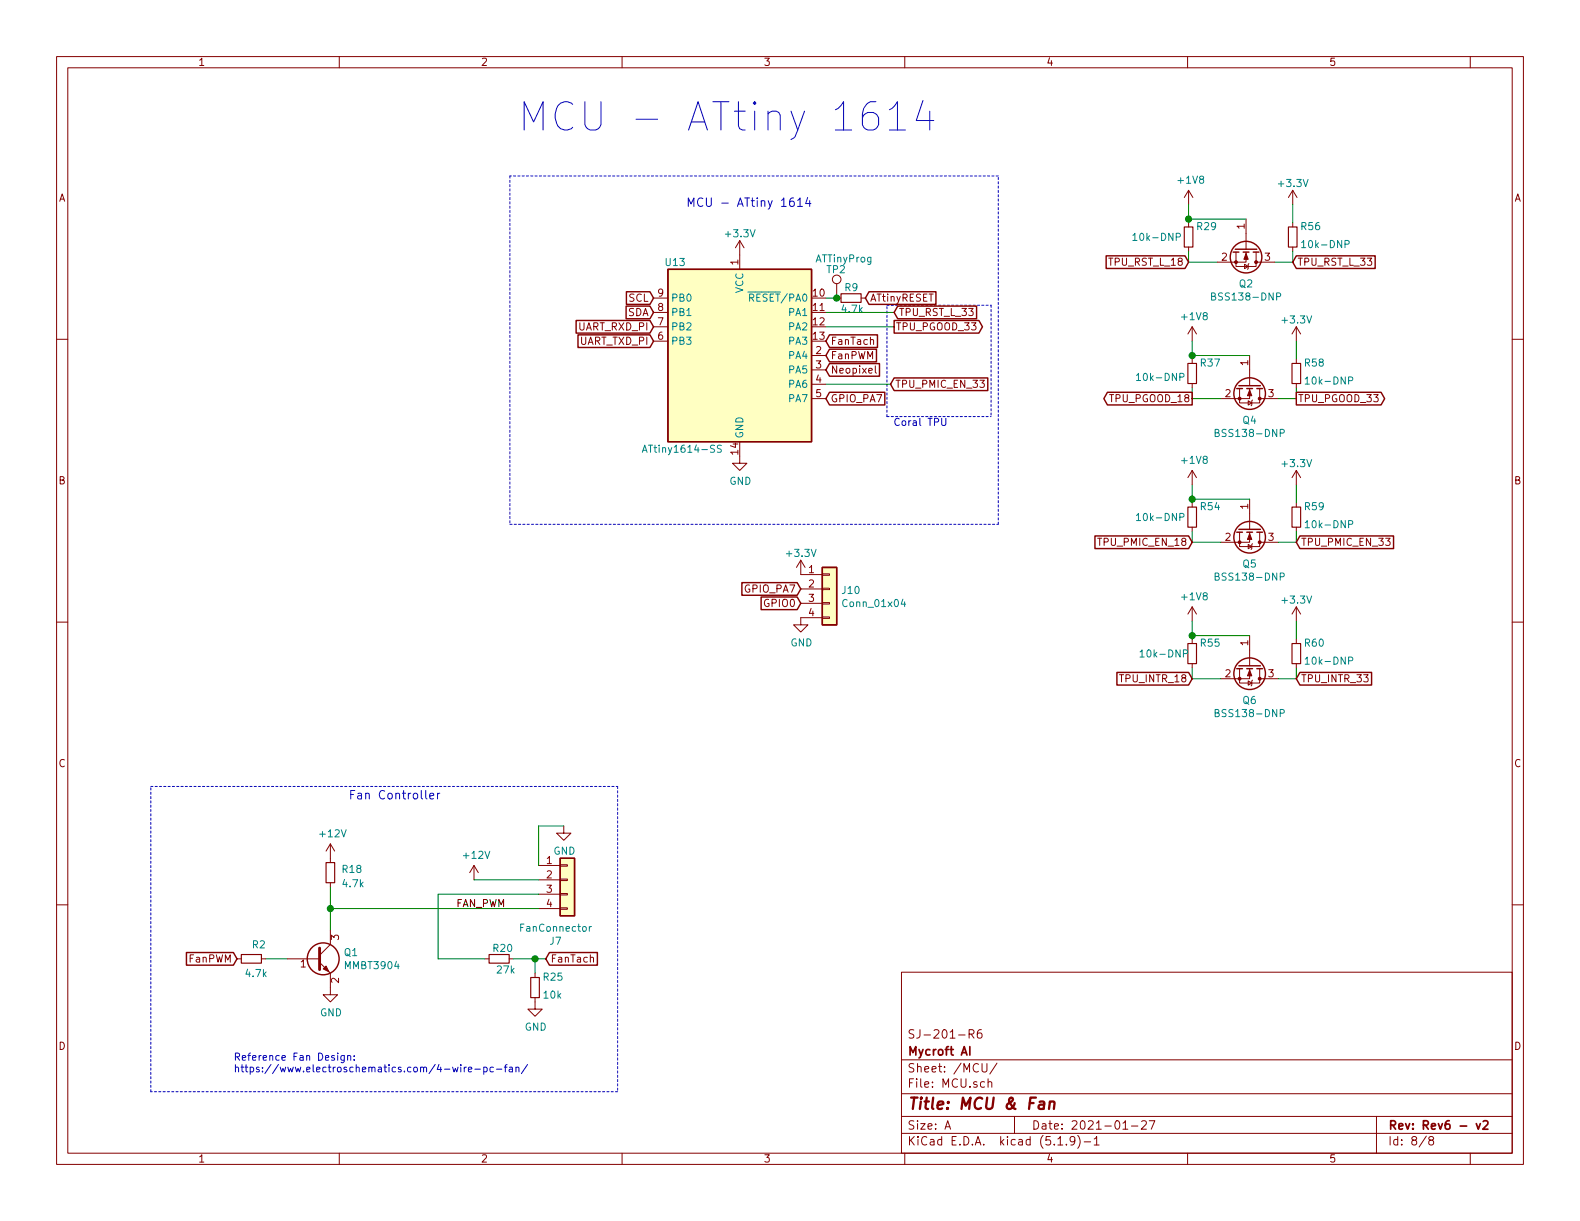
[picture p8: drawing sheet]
EESchema Schematic File Version 4
EELAYER 30 0
EELAYER END
$Descr A 11000 8500
encoding utf-8
Sheet 8 8
Title "MCU & Fan"
Date "2021-01-27"
Rev "Rev6 - v2"
Comp "Mycroft AI"
Comment1 "SJ-201-R6"
Comment2 ""
Comment3 ""
Comment4 ""
$EndDescr
$Comp
L power:GND #PWR?
U 1 1
P 5150 3175
AR Path="/5EA9C461/5FD2A551" Ref="#PWR?"  Part="1" 
AR Path="/5FD1D934/5FD2A551" Ref="#PWR0194"  Part="1" 
F 0 "#PWR0194" H 5150 2925 50  0001 C CNN
F 1 "GND" H 5155 3002 50  0000 C CNN
F 2 "" H 5150 3175 50  0001 C CNN
F 3 "" H 5150 3175 50  0001 C CNN
	1    5150 3175
	1    0    0    -1  
$EndComp
$Comp
L power:+3.3V #PWR?
U 1 1
P 5150 1775
AR Path="/5EA9C67D/5FD2A557" Ref="#PWR?"  Part="1" 
AR Path="/5EA9C461/5FD2A557" Ref="#PWR?"  Part="1" 
AR Path="/5FD1D934/5FD2A557" Ref="#PWR0195"  Part="1" 
F 0 "#PWR0195" H 5150 1625 50  0001 C CNN
F 1 "+3.3V" H 5150 1925 50  0000 C CNN
F 2 "" H 5150 1775 50  0001 C CNN
F 3 "" H 5150 1775 50  0001 C CNN
	1    5150 1775
	1    0    0    -1  
$EndComp
Text GLabel 5750 2575 2    51   Input ~ 0
Neopixel
$Comp
L Connector:TestPoint TP?
U 1 1
P 5825 2075
AR Path="/5EA9C461/5FD2A55F" Ref="TP?"  Part="1" 
AR Path="/5FD1D934/5FD2A55F" Ref="TP2"  Part="1" 
F 0 "TP2" H 5750 2275 50  0000 L CNN
F 1 "ATTinyProg" H 5675 2350 50  0000 L CNN
F 2 "TestPoint:TestPoint_Pad_D2.0mm" H 6025 2075 50  0001 C CNN
F 3 "~" H 6025 2075 50  0001 C CNN
F 4 "DNP" H 5825 2075 50  0001 C CNN "MPN"
	1    5825 2075
	1    0    0    -1  
$EndComp
Text GLabel 4550 2175 0    51   Input ~ 0
SDA
Text GLabel 4550 2075 0    51   Input ~ 0
SCL
Text GLabel 4550 2275 0    51   Input ~ 0
UART_RXD_PI
Text GLabel 4550 2375 0    51   Input ~ 0
UART_TXD_PI
Text GLabel 6225 2175 2    50   Input ~ 0
TPU_RST_L_33
Text GLabel 6225 2275 2    50   Output ~ 0
TPU_PGOOD_33
Text GLabel 6200 2675 2    50   Input ~ 0
TPU_PMIC_EN_33
Text Notes 6600 2975 2    50   ~ 0
Coral TPU
Text GLabel 5750 2475 2    51   Input ~ 0
FanPWM
Wire Wire Line
	5750 2275 6225 2275
Wire Wire Line
	5750 2175 6225 2175
Text GLabel 5750 2375 2    51   Input ~ 0
FanTach
Wire Wire Line
	6200 2675 5750 2675
$Comp
L MCU_Microchip_ATtiny:ATtiny1614-SS U?
U 1 1
P 5150 2475
AR Path="/5EA9C461/5FD2A577" Ref="U?"  Part="1" 
AR Path="/5FD1D934/5FD2A577" Ref="U13"  Part="1" 
F 0 "U13" H 4700 3125 50  0000 C CNN
F 1 "ATtiny1614-SS" H 4750 1825 50  0000 C CNN
F 2 "Package_SO:SOIC-14_3.9x8.7mm_P1.27mm" H 5150 2475 50  0001 C CIN
F 3 "http://ww1.microchip.com/downloads/en/DeviceDoc/ATtiny1614-data-sheet-40001995A.pdf" H 5150 2475 50  0001 C CNN
F 4 "C481364" H 5150 2475 50  0001 C CNN "LCSC"
F 5 "ATTINY1614-SSNR" H 5150 2475 50  0001 C CNN "MPN"
	1    5150 2475
	1    0    0    -1  
$EndComp
Text GLabel 6025 2075 2    50   Input ~ 0
ATtinyRESET
Wire Wire Line
	5825 2075 5750 2075
Wire Notes Line
	6175 2900 6175 2125
$Comp
L Device:R_Small R?
U 1 1
P 5925 2075
AR Path="/5EA9C461/5FD2A584" Ref="R?"  Part="1" 
AR Path="/5EA9C67D/5FD2A584" Ref="R?"  Part="1" 
AR Path="/5EA9C76D/5FD2A584" Ref="R?"  Part="1" 
AR Path="/5EAB86B0/5FD2A584" Ref="R?"  Part="1" 
AR Path="/5FD1D934/5FD2A584" Ref="R9"  Part="1" 
F 0 "R9" V 5850 2025 50  0000 L CNN
F 1 "4.7k" V 6000 2000 50  0000 L CNN
F 2 "Resistor_SMD:R_0402_1005Metric" H 5925 2075 50  0001 C CNN
F 3 "~" H 5925 2075 50  0001 C CNN
F 4 "0402WGF4701TCE" H 5925 2075 50  0001 C CNN "MPN"
F 5 "C25900" H 5925 2075 50  0001 C CNN "LCSC"
F 6 "RC0402JR-074K7L" H 5925 2075 50  0001 C CNN "Tempo"
	1    5925 2075
	0    1    1    0   
$EndComp
Text Notes 3600 925  0    197  ~ 0
MCU - ATtiny 1614
Connection ~ 5825 2075
$Comp
L Transistor_BJT:MMBT3904 Q?
U 1 1
P 2200 6675
AR Path="/5EAB86B0/5FD46665" Ref="Q?"  Part="1" 
AR Path="/5FD1D934/5FD46665" Ref="Q1"  Part="1" 
F 0 "Q1" H 2391 6721 50  0000 L CNN
F 1 "MMBT3904" H 2391 6630 50  0000 L CNN
F 2 "Package_TO_SOT_SMD:SOT-23" H 2400 6600 50  0001 L CIN
F 3 "" H 2200 6675 50  0001 L CNN
F 4 "C382281" H 2200 6675 50  0001 C CNN "LCSC"
F 5 "MMBT3904" H 2200 6675 50  0001 C CNN "MPN"
F 6 "https://lcsc.com/product-detail/New-Arrivals_KEXIN-MMBT3904_C382281.html" H 2200 6675 50  0001 C CNN "Link"
	1    2200 6675
	1    0    0    -1  
$EndComp
$Comp
L power:GND #PWR?
U 1 1
P 2300 6875
AR Path="/5EAB86B0/5FD4666B" Ref="#PWR?"  Part="1" 
AR Path="/5FD1D934/5FD4666B" Ref="#PWR0117"  Part="1" 
F 0 "#PWR0117" H 2300 6625 50  0001 C CNN
F 1 "GND" H 2305 6702 50  0000 C CNN
F 2 "" H 2300 6875 50  0001 C CNN
F 3 "" H 2300 6875 50  0001 C CNN
	1    2300 6875
	1    0    0    -1  
$EndComp
$Comp
L Device:R_Small R?
U 1 1
P 1750 6675
AR Path="/5EA9C461/5FD46674" Ref="R?"  Part="1" 
AR Path="/5EA9C67D/5FD46674" Ref="R?"  Part="1" 
AR Path="/5EA9C76D/5FD46674" Ref="R?"  Part="1" 
AR Path="/5EAB86B0/5FD46674" Ref="R?"  Part="1" 
AR Path="/5FD1D934/5FD46674" Ref="R2"  Part="1" 
F 0 "R2" V 1650 6675 50  0000 L CNN
F 1 "4.7k" V 1850 6625 50  0000 L CNN
F 2 "Resistor_SMD:R_0402_1005Metric" H 1750 6675 50  0001 C CNN
F 3 "~" H 1750 6675 50  0001 C CNN
F 4 "0402WGF4701TCE" H 1750 6675 50  0001 C CNN "MPN"
F 5 "C25900" H 1750 6675 50  0001 C CNN "LCSC"
F 6 "RC0402JR-074K7L" H 1750 6675 50  0001 C CNN "Tempo"
	1    1750 6675
	0    1    1    0   
$EndComp
$Comp
L Device:R_Small R?
U 1 1
P 2300 6075
AR Path="/5EA9C461/5FD4667D" Ref="R?"  Part="1" 
AR Path="/5EA9C67D/5FD4667D" Ref="R?"  Part="1" 
AR Path="/5EA9C76D/5FD4667D" Ref="R?"  Part="1" 
AR Path="/5EAB86B0/5FD4667D" Ref="R?"  Part="1" 
AR Path="/5FD1D934/5FD4667D" Ref="R18"  Part="1" 
F 0 "R18" H 2375 6100 50  0000 L CNN
F 1 "4.7k" H 2375 6000 50  0000 L CNN
F 2 "Resistor_SMD:R_0402_1005Metric" H 2300 6075 50  0001 C CNN
F 3 "~" H 2300 6075 50  0001 C CNN
F 4 "0402WGF4701TCE" H 2300 6075 50  0001 C CNN "MPN"
F 5 "C25900" H 2300 6075 50  0001 C CNN "LCSC"
F 6 "RC0402JR-074K7L" H 2300 6075 50  0001 C CNN "Tempo"
	1    2300 6075
	1    0    0    -1  
$EndComp
$Comp
L power:+12V #PWR?
U 1 1
P 3300 6125
AR Path="/5EAAC9A5/5FD46683" Ref="#PWR?"  Part="1" 
AR Path="/5EA9C461/5FD46683" Ref="#PWR?"  Part="1" 
AR Path="/5EAB86B0/5FD46683" Ref="#PWR?"  Part="1" 
AR Path="/5FD1D934/5FD46683" Ref="#PWR0158"  Part="1" 
F 0 "#PWR0158" H 3300 5975 50  0001 C CNN
F 1 "+12V" H 3315 6298 50  0000 C CNN
F 2 "" H 3300 6125 50  0001 C CNN
F 3 "" H 3300 6125 50  0001 C CNN
	1    3300 6125
	1    0    0    -1  
$EndComp
Text GLabel 3800 6675 2    51   Input ~ 0
FanTach
Wire Wire Line
	3750 6125 3300 6125
$Comp
L Connector_Generic:Conn_01x04 J?
U 1 1
P 3950 6125
AR Path="/5EA9C461/5FD4668D" Ref="J?"  Part="1" 
AR Path="/5EAB86B0/5FD4668D" Ref="J?"  Part="1" 
AR Path="/5FD1D934/5FD4668D" Ref="J7"  Part="1" 
F 0 "J7" H 3868 5700 50  0000 C CNN
F 1 "FanConnector" H 3868 5791 50  0000 C CNN
F 2 "user:FanPinHeader_1x04_P2.54mm_Vertical" H 3950 6125 50  0001 C CNN
F 3 "~" H 3950 6125 50  0001 C CNN
F 4 "744-81-04TG1B" H 3950 6125 50  0001 C CNN "MPN"
F 5 "C402775" H 3950 6125 50  0001 C CNN "LCSC"
	1    3950 6125
	1    0    0    -1  
$EndComp
Text GLabel 1650 6675 0    51   Input ~ 0
FanPWM
$Comp
L power:GND #PWR?
U 1 1
P 3925 5750
AR Path="/5EAB86B0/5FD46694" Ref="#PWR?"  Part="1" 
AR Path="/5FD1D934/5FD46694" Ref="#PWR0159"  Part="1" 
F 0 "#PWR0159" H 3925 5500 50  0001 C CNN
F 1 "GND" H 3930 5577 50  0000 C CNN
F 2 "" H 3925 5750 50  0001 C CNN
F 3 "" H 3925 5750 50  0001 C CNN
	1    3925 5750
	1    0    0    -1  
$EndComp
Wire Wire Line
	3925 5750 3750 5750
Wire Wire Line
	3750 5750 3750 6025
Wire Wire Line
	3750 6325 2300 6325
Wire Wire Line
	2300 6325 2300 6475
Text Label 3175 6325 0    50   ~ 0
FAN_PWM
$Comp
L power:+12V #PWR?
U 1 1
P 2300 5975
AR Path="/5EAAC9A5/5FD4669F" Ref="#PWR?"  Part="1" 
AR Path="/5EA9C461/5FD4669F" Ref="#PWR?"  Part="1" 
AR Path="/5EAB86B0/5FD4669F" Ref="#PWR?"  Part="1" 
AR Path="/5FD1D934/5FD4669F" Ref="#PWR0188"  Part="1" 
F 0 "#PWR0188" H 2300 5825 50  0001 C CNN
F 1 "+12V" H 2315 6148 50  0000 C CNN
F 2 "" H 2300 5975 50  0001 C CNN
F 3 "" H 2300 5975 50  0001 C CNN
	1    2300 5975
	1    0    0    -1  
$EndComp
Wire Wire Line
	2300 6175 2300 6325
Connection ~ 2300 6325
Wire Wire Line
	2000 6675 1850 6675
Wire Wire Line
	3750 6225 3050 6225
Wire Wire Line
	3050 6225 3050 6675
Wire Wire Line
	3050 6675 3375 6675
$Comp
L Device:R_Small R?
U 1 1
P 3475 6675
AR Path="/5EA9C461/5FD466AD" Ref="R?"  Part="1" 
AR Path="/5EA9C67D/5FD466AD" Ref="R?"  Part="1" 
AR Path="/5EA9C76D/5FD466AD" Ref="R?"  Part="1" 
AR Path="/5EAB86B0/5FD466AD" Ref="R?"  Part="1" 
AR Path="/5FD1D934/5FD466AD" Ref="R20"  Part="1" 
F 0 "R20" V 3400 6625 50  0000 L CNN
F 1 "27k" V 3550 6650 50  0000 L CNN
F 2 "Resistor_SMD:R_0402_1005Metric" H 3475 6675 50  0001 C CNN
F 3 "~" H 3475 6675 50  0001 C CNN
F 4 "C25771" H 3475 6675 50  0001 C CNN "LCSC"
F 5 "0402WGF2702TCE" H 3475 6675 50  0001 C CNN "MPN"
	1    3475 6675
	0    1    1    0   
$EndComp
$Comp
L power:GND #PWR?
U 1 1
P 3725 6975
AR Path="/5EAB86B0/5FD466B3" Ref="#PWR?"  Part="1" 
AR Path="/5FD1D934/5FD466B3" Ref="#PWR0189"  Part="1" 
F 0 "#PWR0189" H 3725 6725 50  0001 C CNN
F 1 "GND" H 3730 6802 50  0000 C CNN
F 2 "" H 3725 6975 50  0001 C CNN
F 3 "" H 3725 6975 50  0001 C CNN
	1    3725 6975
	1    0    0    -1  
$EndComp
$Comp
L Device:R_Small R?
U 1 1
P 3725 6875
AR Path="/5EA9C461/5FD466BB" Ref="R?"  Part="1" 
AR Path="/5EA9C67D/5FD466BB" Ref="R?"  Part="1" 
AR Path="/5EAAC9A5/5FD466BB" Ref="R?"  Part="1" 
AR Path="/5EAB86B0/5FD466BB" Ref="R?"  Part="1" 
AR Path="/5FD1D934/5FD466BB" Ref="R25"  Part="1" 
F 0 "R25" H 3775 6950 50  0000 L CNN
F 1 "10k" H 3775 6825 50  0000 L CNN
F 2 "Resistor_SMD:R_0402_1005Metric" H 3725 6875 50  0001 C CNN
F 3 "~" H 3725 6875 50  0001 C CNN
F 4 "RC0402FR-0710KL" H 3725 6875 50  0001 C CNN "MPN"
F 5 "C25744" H 3725 6875 50  0001 C CNN "LCSC"
	1    3725 6875
	1    0    0    -1  
$EndComp
Wire Wire Line
	3800 6675 3725 6675
Text Notes 1625 7475 0    50   ~ 0
Reference Fan Design:\nhttps://www.electroschematics.com/4-wire-pc-fan/
Wire Wire Line
	3725 6775 3725 6675
Connection ~ 3725 6675
Wire Wire Line
	3725 6675 3575 6675
Text Notes 2425 5575 0    59   ~ 0
Fan Controller
Wire Notes Line
	4300 5475 4300 7600
Wire Notes Line
	4300 7600 1050 7600
Wire Notes Line
	1050 7600 1050 5475
Wire Notes Line
	1050 5475 4300 5475
Text Notes 4775 1450 0    59   ~ 0
MCU - ATtiny 1614
Wire Notes Line
	3550 1225 3550 3650
Wire Notes Line
	3550 3650 6950 3650
Wire Notes Line
	6950 3650 6950 1225
Wire Notes Line
	6950 1225 3550 1225
$Comp
L power:+3.3V #PWR?
U 1 1
P 9000 1425
AR Path="/5EA9C67D/5FFAEEA7" Ref="#PWR?"  Part="1" 
AR Path="/5EA9C461/5FFAEEA7" Ref="#PWR?"  Part="1" 
AR Path="/5FD1D934/5FFAEEA7" Ref="#PWR0202"  Part="1" 
F 0 "#PWR0202" H 9000 1275 50  0001 C CNN
F 1 "+3.3V" H 9000 1575 50  0000 C CNN
F 2 "" H 9000 1425 50  0001 C CNN
F 3 "" H 9000 1425 50  0001 C CNN
	1    9000 1425
	1    0    0    -1  
$EndComp
$Comp
L power:+1V8 #PWR0203
U 1 1
P 8275 1425
F 0 "#PWR0203" H 8275 1275 50  0001 C CNN
F 1 "+1V8" H 8290 1598 50  0000 C CNN
F 2 "" H 8275 1425 50  0001 C CNN
F 3 "" H 8275 1425 50  0001 C CNN
	1    8275 1425
	1    0    0    -1  
$EndComp
Wire Wire Line
	9000 1550 9000 1425
Wire Wire Line
	8275 1525 8275 1425
Wire Wire Line
	8275 1550 8275 1525
Connection ~ 8275 1525
Wire Wire Line
	8275 1750 8275 1825
Wire Wire Line
	8275 1825 8475 1825
Wire Wire Line
	8275 1525 8675 1525
Wire Wire Line
	9000 1825 9000 1750
Wire Wire Line
	8875 1825 9000 1825
Text Notes 11200 2475 0    50   ~ 0
Reference Design for level shifter\nhttp://cdn.sparkfun.com/datasheets/BreakoutBoards/Logic_Level_Bidirectional.pdf
Wire Notes Line
	6900 2125 6900 2900
Wire Notes Line
	6175 2900 6900 2900
Wire Notes Line
	6175 2125 6900 2125
Text GLabel 9000 1825 2    50   Input ~ 0
TPU_RST_L_33
$Comp
L power:+3.3V #PWR?
U 1 1
P 9025 2375
AR Path="/5EA9C67D/5FFBB81A" Ref="#PWR?"  Part="1" 
AR Path="/5EA9C461/5FFBB81A" Ref="#PWR?"  Part="1" 
AR Path="/5FD1D934/5FFBB81A" Ref="#PWR0204"  Part="1" 
F 0 "#PWR0204" H 9025 2225 50  0001 C CNN
F 1 "+3.3V" H 9025 2525 50  0000 C CNN
F 2 "" H 9025 2375 50  0001 C CNN
F 3 "" H 9025 2375 50  0001 C CNN
	1    9025 2375
	1    0    0    -1  
$EndComp
$Comp
L power:+1V8 #PWR0205
U 1 1
P 8300 2375
F 0 "#PWR0205" H 8300 2225 50  0001 C CNN
F 1 "+1V8" H 8315 2548 50  0000 C CNN
F 2 "" H 8300 2375 50  0001 C CNN
F 3 "" H 8300 2375 50  0001 C CNN
	1    8300 2375
	1    0    0    -1  
$EndComp
Wire Wire Line
	9025 2500 9025 2375
Wire Wire Line
	8300 2475 8300 2375
Wire Wire Line
	8300 2500 8300 2475
Connection ~ 8300 2475
Wire Wire Line
	8300 2700 8300 2775
Wire Wire Line
	8300 2775 8500 2775
Wire Wire Line
	8300 2475 8700 2475
Wire Wire Line
	9025 2775 9025 2700
Wire Wire Line
	8900 2775 9025 2775
$Comp
L power:+3.3V #PWR?
U 1 1
P 9025 3375
AR Path="/5EA9C67D/5FFC05C4" Ref="#PWR?"  Part="1" 
AR Path="/5EA9C461/5FFC05C4" Ref="#PWR?"  Part="1" 
AR Path="/5FD1D934/5FFC05C4" Ref="#PWR0206"  Part="1" 
F 0 "#PWR0206" H 9025 3225 50  0001 C CNN
F 1 "+3.3V" H 9025 3525 50  0000 C CNN
F 2 "" H 9025 3375 50  0001 C CNN
F 3 "" H 9025 3375 50  0001 C CNN
	1    9025 3375
	1    0    0    -1  
$EndComp
$Comp
L power:+1V8 #PWR0207
U 1 1
P 8300 3375
F 0 "#PWR0207" H 8300 3225 50  0001 C CNN
F 1 "+1V8" H 8315 3548 50  0000 C CNN
F 2 "" H 8300 3375 50  0001 C CNN
F 3 "" H 8300 3375 50  0001 C CNN
	1    8300 3375
	1    0    0    -1  
$EndComp
Wire Wire Line
	9025 3500 9025 3375
Wire Wire Line
	8300 3475 8300 3375
Wire Wire Line
	8300 3500 8300 3475
Connection ~ 8300 3475
Wire Wire Line
	8300 3700 8300 3775
Wire Wire Line
	8300 3775 8500 3775
Wire Wire Line
	8300 3475 8700 3475
Wire Wire Line
	9025 3775 9025 3700
Wire Wire Line
	8900 3775 9025 3775
$Comp
L power:+3.3V #PWR?
U 1 1
P 9025 4325
AR Path="/5EA9C67D/5FFC2AF0" Ref="#PWR?"  Part="1" 
AR Path="/5EA9C461/5FFC2AF0" Ref="#PWR?"  Part="1" 
AR Path="/5FD1D934/5FFC2AF0" Ref="#PWR0208"  Part="1" 
F 0 "#PWR0208" H 9025 4175 50  0001 C CNN
F 1 "+3.3V" H 9025 4475 50  0000 C CNN
F 2 "" H 9025 4325 50  0001 C CNN
F 3 "" H 9025 4325 50  0001 C CNN
	1    9025 4325
	1    0    0    -1  
$EndComp
$Comp
L power:+1V8 #PWR0209
U 1 1
P 8300 4325
F 0 "#PWR0209" H 8300 4175 50  0001 C CNN
F 1 "+1V8" H 8315 4498 50  0000 C CNN
F 2 "" H 8300 4325 50  0001 C CNN
F 3 "" H 8300 4325 50  0001 C CNN
	1    8300 4325
	1    0    0    -1  
$EndComp
Wire Wire Line
	9025 4450 9025 4325
Wire Wire Line
	8300 4425 8300 4325
Wire Wire Line
	8300 4450 8300 4425
Connection ~ 8300 4425
Wire Wire Line
	8300 4650 8300 4725
Wire Wire Line
	8300 4725 8500 4725
Wire Wire Line
	8300 4425 8700 4425
Wire Wire Line
	9025 4725 9025 4650
Wire Wire Line
	8900 4725 9025 4725
Text GLabel 9025 2775 2    50   Output ~ 0
TPU_PGOOD_33
Text GLabel 9025 3775 2    50   Input ~ 0
TPU_PMIC_EN_33
Text GLabel 9025 4725 2    50   Input ~ 0
TPU_INTR_33
Text GLabel 8300 4725 0    50   Input ~ 0
TPU_INTR_18
Text GLabel 8300 3775 0    50   Input ~ 0
TPU_PMIC_EN_18
Text GLabel 8300 2775 0    50   Output ~ 0
TPU_PGOOD_18
Text GLabel 8275 1825 0    50   Input ~ 0
TPU_RST_L_18
Text GLabel 5750 2775 2    51   Input ~ 0
GPIO_PA7
Text GLabel 5575 4100 0    51   Input ~ 0
GPIO_PA7
$Comp
L Connector_Generic:Conn_01x04 J10
U 1 1
P 5775 4100
F 0 "J10" H 5855 4092 50  0000 L CNN
F 1 "Conn_01x04" H 5855 4001 50  0000 L CNN
F 2 "Connector_PinHeader_2.54mm:PinHeader_1x04_P2.54mm_Vertical" H 5775 4100 50  0001 C CNN
F 3 "~" H 5775 4100 50  0001 C CNN
F 4 "DNP" H 5775 4100 50  0001 C CNN "MPN"
	1    5775 4100
	1    0    0    -1  
$EndComp
$Comp
L power:GND #PWR?
U 1 1
P 5575 4300
AR Path="/5EA9C461/604EAE38" Ref="#PWR?"  Part="1" 
AR Path="/5FD1D934/604EAE38" Ref="#PWR0199"  Part="1" 
F 0 "#PWR0199" H 5575 4050 50  0001 C CNN
F 1 "GND" H 5580 4127 50  0000 C CNN
F 2 "" H 5575 4300 50  0001 C CNN
F 3 "" H 5575 4300 50  0001 C CNN
	1    5575 4300
	1    0    0    -1  
$EndComp
$Comp
L power:+3.3V #PWR?
U 1 1
P 5575 4000
AR Path="/5EA9C67D/604EB042" Ref="#PWR?"  Part="1" 
AR Path="/5EA9C461/604EB042" Ref="#PWR?"  Part="1" 
AR Path="/5FD1D934/604EB042" Ref="#PWR0200"  Part="1" 
F 0 "#PWR0200" H 5575 3850 50  0001 C CNN
F 1 "+3.3V" H 5575 4150 50  0000 C CNN
F 2 "" H 5575 4000 50  0001 C CNN
F 3 "" H 5575 4000 50  0001 C CNN
	1    5575 4000
	1    0    0    -1  
$EndComp
Text GLabel 5575 4200 0    51   Input ~ 0
GPIO0
$Comp
L Transistor_FET:BSS138 Q?
U 1 1
P 8675 1725
AR Path="/5EAAC9A5/5FFAA859" Ref="Q?"  Part="1" 
AR Path="/5FD1D934/5FFAA859" Ref="Q2"  Part="1" 
F 0 "Q2" V 8924 1725 50  0000 C CNN
F 1 "BSS138-DNP" V 9015 1725 50  0000 C CNN
F 2 "Package_TO_SOT_SMD:SOT-23" H 8875 1650 50  0001 L CIN
F 3 "https://www.fairchildsemi.com/datasheets/BS/BSS138.pdf" H 8675 1725 50  0001 L CNN
F 4 "C112239-DNP" H 8675 1725 50  0001 C CNN "LCSC"
F 5 "BSS138-DNP" H 8675 1725 50  0001 C CNN "MPN"
F 6 "https://lcsc.com/product-detail/MOSFET_Shikues-BSS138_C112239.html" H 8675 1725 50  0001 C CNN "Link"
	1    8675 1725
	0    1    1    0   
$EndComp
$Comp
L Transistor_FET:BSS138 Q?
U 1 1
P 8700 2675
AR Path="/5EAAC9A5/5FFBB804" Ref="Q?"  Part="1" 
AR Path="/5FD1D934/5FFBB804" Ref="Q4"  Part="1" 
F 0 "Q4" V 8949 2675 50  0000 C CNN
F 1 "BSS138-DNP" V 9040 2675 50  0000 C CNN
F 2 "Package_TO_SOT_SMD:SOT-23" H 8900 2600 50  0001 L CIN
F 3 "https://www.fairchildsemi.com/datasheets/BS/BSS138.pdf" H 8700 2675 50  0001 L CNN
F 4 "C112239-DNP" H 8700 2675 50  0001 C CNN "LCSC"
F 5 "BSS138-DNP" H 8700 2675 50  0001 C CNN "MPN"
F 6 "https://lcsc.com/product-detail/MOSFET_Shikues-BSS138_C112239.html" H 8700 2675 50  0001 C CNN "Link"
	1    8700 2675
	0    1    1    0   
$EndComp
$Comp
L Transistor_FET:BSS138 Q?
U 1 1
P 8700 3675
AR Path="/5EAAC9A5/5FFC05AE" Ref="Q?"  Part="1" 
AR Path="/5FD1D934/5FFC05AE" Ref="Q5"  Part="1" 
F 0 "Q5" V 8949 3675 50  0000 C CNN
F 1 "BSS138-DNP" V 9040 3675 50  0000 C CNN
F 2 "Package_TO_SOT_SMD:SOT-23" H 8900 3600 50  0001 L CIN
F 3 "https://www.fairchildsemi.com/datasheets/BS/BSS138.pdf" H 8700 3675 50  0001 L CNN
F 4 "C112239-DNP" H 8700 3675 50  0001 C CNN "LCSC"
F 5 "BSS138-DNP" H 8700 3675 50  0001 C CNN "MPN"
F 6 "https://lcsc.com/product-detail/MOSFET_Shikues-BSS138_C112239.html" H 8700 3675 50  0001 C CNN "Link"
	1    8700 3675
	0    1    1    0   
$EndComp
$Comp
L Transistor_FET:BSS138 Q?
U 1 1
P 8700 4625
AR Path="/5EAAC9A5/5FFC2ADA" Ref="Q?"  Part="1" 
AR Path="/5FD1D934/5FFC2ADA" Ref="Q6"  Part="1" 
F 0 "Q6" V 8949 4625 50  0000 C CNN
F 1 "BSS138-DNP" V 9040 4625 50  0000 C CNN
F 2 "Package_TO_SOT_SMD:SOT-23" H 8900 4550 50  0001 L CIN
F 3 "https://www.fairchildsemi.com/datasheets/BS/BSS138.pdf" H 8700 4625 50  0001 L CNN
F 4 "C112239-DNP" H 8700 4625 50  0001 C CNN "LCSC"
F 5 "BSS138-DNP" H 8700 4625 50  0001 C CNN "MPN"
F 6 "https://lcsc.com/product-detail/MOSFET_Shikues-BSS138_C112239.html" H 8700 4625 50  0001 C CNN "Link"
	1    8700 4625
	0    1    1    0   
$EndComp
$Comp
L Device:R_Small R?
U 1 1
P 8300 3600
AR Path="/5EA9C461/5FFC05B6" Ref="R?"  Part="1" 
AR Path="/5EA9C67D/5FFC05B6" Ref="R?"  Part="1" 
AR Path="/5EAAC9A5/5FFC05B6" Ref="R?"  Part="1" 
AR Path="/5FD1D934/5FFC05B6" Ref="R54"  Part="1" 
F 0 "R54" H 8350 3675 50  0000 L CNN
F 1 "10k-DNP" H 7900 3600 50  0000 L CNN
F 2 "Resistor_SMD:R_0402_1005Metric" H 8300 3600 50  0001 C CNN
F 3 "~" H 8300 3600 50  0001 C CNN
F 4 "RC0402FR-0710KL" H 8300 3600 50  0001 C CNN "MPN"
F 5 "C25744" H 8300 3600 50  0001 C CNN "LCSC"
	1    8300 3600
	1    0    0    -1  
$EndComp
$Comp
L Device:R_Small R?
U 1 1
P 8300 4550
AR Path="/5EA9C461/5FFC2AE2" Ref="R?"  Part="1" 
AR Path="/5EA9C67D/5FFC2AE2" Ref="R?"  Part="1" 
AR Path="/5EAAC9A5/5FFC2AE2" Ref="R?"  Part="1" 
AR Path="/5FD1D934/5FFC2AE2" Ref="R55"  Part="1" 
F 0 "R55" H 8350 4625 50  0000 L CNN
F 1 "10k-DNP" H 7925 4550 50  0000 L CNN
F 2 "Resistor_SMD:R_0402_1005Metric" H 8300 4550 50  0001 C CNN
F 3 "~" H 8300 4550 50  0001 C CNN
F 4 "RC0402FR-0710KL-DNP" H 8300 4550 50  0001 C CNN "MPN"
F 5 "C25744-DNP" H 8300 4550 50  0001 C CNN "LCSC"
	1    8300 4550
	1    0    0    -1  
$EndComp
$Comp
L Device:R_Small R?
U 1 1
P 8300 2600
AR Path="/5EA9C461/5FFBB80C" Ref="R?"  Part="1" 
AR Path="/5EA9C67D/5FFBB80C" Ref="R?"  Part="1" 
AR Path="/5EAAC9A5/5FFBB80C" Ref="R?"  Part="1" 
AR Path="/5FD1D934/5FFBB80C" Ref="R37"  Part="1" 
F 0 "R37" H 8350 2675 50  0000 L CNN
F 1 "10k-DNP" H 7900 2575 50  0000 L CNN
F 2 "Resistor_SMD:R_0402_1005Metric" H 8300 2600 50  0001 C CNN
F 3 "~" H 8300 2600 50  0001 C CNN
F 4 "RC0402FR-0710KL-DNP" H 8300 2600 50  0001 C CNN "MPN"
F 5 "C25744-DNP" H 8300 2600 50  0001 C CNN "LCSC"
	1    8300 2600
	1    0    0    -1  
$EndComp
$Comp
L Device:R_Small R?
U 1 1
P 8275 1650
AR Path="/5EA9C461/5FFAEA34" Ref="R?"  Part="1" 
AR Path="/5EA9C67D/5FFAEA34" Ref="R?"  Part="1" 
AR Path="/5EAAC9A5/5FFAEA34" Ref="R?"  Part="1" 
AR Path="/5FD1D934/5FFAEA34" Ref="R29"  Part="1" 
F 0 "R29" H 8325 1725 50  0000 L CNN
F 1 "10k-DNP" H 7875 1650 50  0000 L CNN
F 2 "Resistor_SMD:R_0402_1005Metric" H 8275 1650 50  0001 C CNN
F 3 "~" H 8275 1650 50  0001 C CNN
F 4 "RC0402FR-0710KL-DNP" H 8275 1650 50  0001 C CNN "MPN"
F 5 "C25744-DNP" H 8275 1650 50  0001 C CNN "LCSC"
	1    8275 1650
	1    0    0    -1  
$EndComp
$Comp
L Device:R_Small R?
U 1 1
P 9000 1650
AR Path="/5EA9C461/5FFAECC2" Ref="R?"  Part="1" 
AR Path="/5EA9C67D/5FFAECC2" Ref="R?"  Part="1" 
AR Path="/5EAAC9A5/5FFAECC2" Ref="R?"  Part="1" 
AR Path="/5FD1D934/5FFAECC2" Ref="R56"  Part="1" 
F 0 "R56" H 9050 1725 50  0000 L CNN
F 1 "10k-DNP" H 9050 1600 50  0000 L CNN
F 2 "Resistor_SMD:R_0402_1005Metric" H 9000 1650 50  0001 C CNN
F 3 "~" H 9000 1650 50  0001 C CNN
F 4 "RC0402FR-0710KL-DNP" H 9000 1650 50  0001 C CNN "MPN"
F 5 "C25744-DNP" H 9000 1650 50  0001 C CNN "LCSC"
	1    9000 1650
	1    0    0    -1  
$EndComp
$Comp
L Device:R_Small R?
U 1 1
P 9025 2600
AR Path="/5EA9C461/5FFBB814" Ref="R?"  Part="1" 
AR Path="/5EA9C67D/5FFBB814" Ref="R?"  Part="1" 
AR Path="/5EAAC9A5/5FFBB814" Ref="R?"  Part="1" 
AR Path="/5FD1D934/5FFBB814" Ref="R58"  Part="1" 
F 0 "R58" H 9075 2675 50  0000 L CNN
F 1 "10k-DNP" H 9075 2550 50  0000 L CNN
F 2 "Resistor_SMD:R_0402_1005Metric" H 9025 2600 50  0001 C CNN
F 3 "~" H 9025 2600 50  0001 C CNN
F 4 "RC0402FR-0710KL-DNP" H 9025 2600 50  0001 C CNN "MPN"
F 5 "C25744-DNP" H 9025 2600 50  0001 C CNN "LCSC"
	1    9025 2600
	1    0    0    -1  
$EndComp
$Comp
L Device:R_Small R?
U 1 1
P 9025 3600
AR Path="/5EA9C461/5FFC05BE" Ref="R?"  Part="1" 
AR Path="/5EA9C67D/5FFC05BE" Ref="R?"  Part="1" 
AR Path="/5EAAC9A5/5FFC05BE" Ref="R?"  Part="1" 
AR Path="/5FD1D934/5FFC05BE" Ref="R59"  Part="1" 
F 0 "R59" H 9075 3675 50  0000 L CNN
F 1 "10k-DNP" H 9075 3550 50  0000 L CNN
F 2 "Resistor_SMD:R_0402_1005Metric" H 9025 3600 50  0001 C CNN
F 3 "~" H 9025 3600 50  0001 C CNN
F 4 "RC0402FR-0710KL-DNP" H 9025 3600 50  0001 C CNN "MPN"
F 5 "C25744-DNP" H 9025 3600 50  0001 C CNN "LCSC"
	1    9025 3600
	1    0    0    -1  
$EndComp
$Comp
L Device:R_Small R?
U 1 1
P 9025 4550
AR Path="/5EA9C461/5FFC2AEA" Ref="R?"  Part="1" 
AR Path="/5EA9C67D/5FFC2AEA" Ref="R?"  Part="1" 
AR Path="/5EAAC9A5/5FFC2AEA" Ref="R?"  Part="1" 
AR Path="/5FD1D934/5FFC2AEA" Ref="R60"  Part="1" 
F 0 "R60" H 9075 4625 50  0000 L CNN
F 1 "10k-DNP" H 9075 4500 50  0000 L CNN
F 2 "Resistor_SMD:R_0402_1005Metric" H 9025 4550 50  0001 C CNN
F 3 "~" H 9025 4550 50  0001 C CNN
F 4 "RC0402FR-0710KL-DNP" H 9025 4550 50  0001 C CNN "MPN"
F 5 "C25744" H 9025 4550 50  0001 C CNN "LCSC"
	1    9025 4550
	1    0    0    -1  
$EndComp
$EndSCHEMATC
